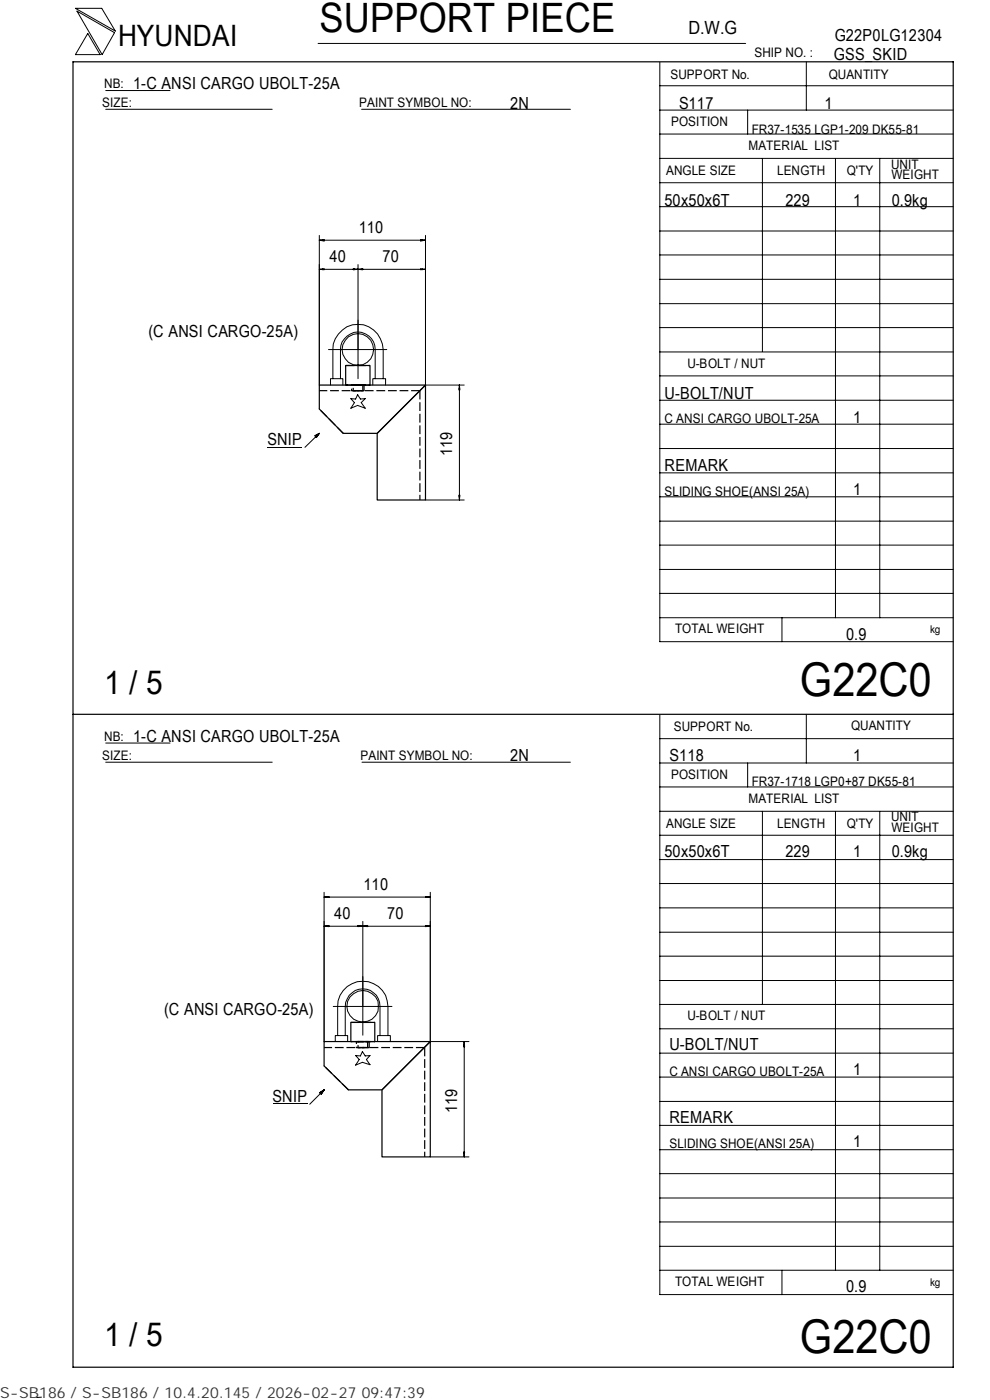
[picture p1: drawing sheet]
<svg xmlns="http://www.w3.org/2000/svg" width="210mm" height="297mm" viewBox="0 0 210 297" stroke-linecap="round" stroke-linejoin="round" font-family="sans-serif">
<g fill="none" stroke="#000" stroke-width=".21">
<path d="M16 1.8h5.6l2.9 4.8zM16.3 2.4l8 4.5-2.6 4.7zM18.6 7.1l2.6 4.5h-5.2zM22.4 19.2h13.7M67.5 9.2h90.6M139.9 18.2h62.3M139.9 13.2v122.9h62.3M171 13.1v10.3M22.4 23.2h35.3M76.7 23.2h44.3M139.9 38.8h62.3M139.9 33.6h62.3"/>
<path d="M139.9 28.4h62.3M139.9 23.4h62.3M158.6 23.4v5M161.7 33.6v41M177.2 33.7v97.4M186.6 33.7v97.4M67.7 49.9v31.8M67.7 51l1-.1v.2zM67.7 51h22.5M67.7 57.1h1v.1zM68.4 57.1v.1M68.4 50.9v.1"/>
<path d="M74.9 57.1l2.1 .1v-.1l-2.1 .1zM75.2 57.1v.1M75.9 56.1v24.2M76.6 57.1v.1M89.2 57.1h1l-1 .1zM89.2 50.9l1 .1-1 .1zM89.6 50.9v.1M89.6 57.1v.1M90.2 49.9v31.8h8.3M90.2 57.1h-22.5M139.9 59.3h62.3M139.9 54.1h62.3"/>
<path d="M139.9 49h62.3M139.9 43.8h62.3M69.7 74.2h12.3M139.9 79.7h62.3M139.9 74.7h62.3M139.9 69.5h62.3M139.9 64.4h62.3M56.7 94.9h7.4M66.8 92.4l.9-.5-.6 .9zM67.7 91.9l-3 3M70.1 81.7v-1.4h2.6v1.4M70.6 80.3v-6.1a5.3 5.3 0 0 1 5.3-5.4 5.3 5.3 0 0 1 5.4 5.4v6.1"/>
<path d="M72.2 80.3v-6.1a3.7 3.7 0 0 1 3.7-3.8 3.7 3.7 0 0 1 3.7 3.8v6.1M74.4 84.6l1 .1 .5-1 .5 1 1.1-.1-.9 .8 .9 1.2-1.6-.6-1.5 .6 .8-1.2zM79.1 81.7v-1.4h2.7v1.4M97.4 82.4h.1M97.4 81.7l.1 1h-.1zM97.4 81.7v24.4M139.9 95.2h62.3M139.9 90h62.3M139.9 84.9h62.3M90.2 106.1h8.3M97.4 105.1h.1l-.1 1zM97.4 105.4h.1"/>
<path d="M139.9 105.4h62.3M139.9 100.3h62.3M139.9 115.6h62.3M139.9 110.6h62.3M139.9 131.1h62.3M139.9 125.9h62.3M139.9 120.8h62.3M165.9 131.1v5M22.4 157.6h13.7M139.9 151.7v122.9h62.3M139.9 156.7h62.3M171 151.5v10.4"/>
<path d="M22.4 161.7h35.3M76.8 161.7h44.2M139.9 177.2h62.3M139.9 172.1h62.3M139.9 167h62.3M139.9 161.9h62.3M158.6 161.9v5.1M161.7 172.1v41M177.2 172.2v97.3M186.6 172.2v97.3M68.7 189.3v31.7M68.7 190.3l1.1-.1v.2z"/>
<path d="M68.7 190.3h22.6M68.7 196.5l1.1-.2v.3zM69.4 196.4v.2M69.4 190.2v.2M75.9 196.3l1.1 .2-1.1 .1zM76.3 196.4v.2M77 196.5l1-.2v.3zM77 195.5v24.1M77.6 196.4v.2M90.2 190.2l1.1 .1-1.1 .1zM90.2 196.3l1.1 .2-1.1 .1zM90.6 190.2v.2"/>
<path d="M90.6 196.4v.2M91.3 189.3v31.7h8.2M91.3 196.5h-22.6M139.9 182.4h62.3M139.9 197.8h62.3M139.9 192.6h62.3M139.9 187.4h62.3M70.7 213.5h12.4M71.6 219.7v-6.2a5.3 5.3 0 0 1 5.4-5.3 5.3 5.3 0 0 1 5.3 5.3v6.2M73.2 219.7v-6.2a3.7 3.7 0 0 1 3.7-3.7 3.7 3.7 0 0 1 3.7 3.7v6.2M139.9 218.3h62.3M139.9 213.1h62.3"/>
<path d="M139.9 208h62.3M139.9 202.9h62.3M57.8 234.2h7.4M67.8 231.8l.9-.6-.6 .9zM68.7 231.2l-3 3.1M71.1 221v-1.3h2.6v1.3M75.4 223.9l1 .1 .5-.9 .6 .9 1-.1-.8 .9 .8 1.1-1.6-.5-1.5 .6 .8-1.2zM80.1 221v-1.3h2.7v1.3M98.4 221.7h.1M98.5 221v1.1h-.1zM98.5 221v24.4M139.9 238.7h62.3"/>
<path d="M139.9 233.7h62.3M139.9 228.5h62.3M139.9 223.4h62.3M91.3 245.4h8.2M98.4 244.4h.1v1zM98.4 244.7h.1M139.9 259.2h62.3M139.9 254.2h62.3M139.9 249h62.3M139.9 243.9h62.3M139.9 269.5h62.3M139.9 264.4h62.3"/>
<path d="M165.9 269.5v5.1M8.8 296.4l-1 .1"/>
<circle cx="75.9" cy="74.2" r="3.4"/>
<circle cx="76.9" cy="213.5" r="3.3"/>
</g>
<path d="M15.5 13.1h186.7v277h-186.7zM67.7 81.7h22.5l-10.2 10.2h-7.2l-5.1-5.1zM73.3 81.7v-4.2h5.2v4.2M80 91.9l10.2-10.2v24.4h-10.2zM15.5 151.5h186.7M68.7 221h22.6l-10.3 10.2h-7.1l-5.2-5.1zM74.4 221v-4.1h5.1v4.1M81 231.2l10.3-10.2v24.4h-10.3z" fill="none" stroke="#000" stroke-width=".25"/>
<path d="M74.9 81.7h2.1M77 82.9h-2.1M75.9 221h2.1M78 222.2h-2.1" fill="none" stroke="#000" stroke-width=".25" stroke-dasharray="1.1 .3" stroke-linecap="butt"/>
<g fill="none" stroke="#000" stroke-width=".25" stroke-dasharray="1.9 .6" stroke-linecap="butt">
<path d="M73.3 77.5h5.2M72.8 91.9l-5.1-5.1M73.3 81.7h5.2h-5.2M76.4 81.7h.6v1.2h-2.1v-1.2h1.5M77.1 81.7l.1 1.2h-2.6v-1.2h2.5M89.1 82.9h-21.4M89.1 82.9v23.2M74.4 216.9h5.1M73.9 231.2l-5.2-5.1M74.4 221h5.1h-5.1M77.5 221h.5v1.2h-2.1v-1.2h1.6M78.1 221h.2v1.2h-2.7v-1.2h2.5"/>
<path d="M90.1 222.2h-21.4M90.1 222.2v23.2"/>
</g>
<path d="M74.6 81.7h2.6M77.2 82.9h-2.6" fill="none" stroke="#000" stroke-width=".25" stroke-dasharray="1.4 .4" stroke-linecap="butt"/>
<path d="M75.6 221h2.7M78.3 222.2h-2.7" fill="none" stroke="#000" stroke-width=".25" stroke-dasharray="1.5 .5" stroke-linecap="butt"/>
<path d="M66.8 92h.9v.8h-.9zM67.8 231.3h.9v.9h-.9z" fill="#000"/>
<g font-size="9.9">
<text x="169.7" y="147.6">G22C0</text>
<text x="169.7" y="286.9">G22C0</text>
</g>
<text font-size="8.6" x="67.7" y="6.9">SUPPORT PIECE</text>
<g font-size="7">
<text x="22.1" y="147.2">1 / 5</text>
<text x="22.1" y="285.6">1 / 5</text>
</g>
<text font-size="6.3" x="25.1" y="9.8">HYUNDAI</text>
<text font-size="3.9" x="146" y="7.3">D.W.G</text>
<g font-size="3.5">
<text x="177" y="8.7">G22P0LG12304</text>
<text x="176.9" y="12.8">GSS_SKID</text>
<text x="28.3" y="19">1-C ANSI CARGO UBOLT-25A</text>
<text x="108.2" y="23.1">2N</text>
<text x="144" y="23.1">S117</text>
<text x="174.8" y="23.1">1</text>
<text x="141" y="43.6">50x50x6T</text>
<text x="166.6" y="43.6">229</text>
<text x="180.9" y="43.6">1</text>
<text x="189.1" y="43.6">0.9kg</text>
<text x="76.1" y="49.5">110</text>
<text x="69.8" y="55.6">40</text>
<text x="81.1" y="55.6">70</text>
<text x="31.5" y="71.5">(C ANSI CARGO-25A)</text>
<text x="141" y="84.6">U-BOLT/NUT</text>
<text x="180.9" y="89.7">1</text>
<text x="56.7" y="94.5">SNIP</text>
<text x="95.9" y="96.8" transform="rotate(-90 95.9 96.8)">119</text>
<text x="141" y="99.9">REMARK</text>
<text x="180.9" y="105.1">1</text>
<text x="179.5" y="135.8">0.9</text>
<text x="28.3" y="157.3">1-C ANSI CARGO UBOLT-25A</text>
<text x="108.2" y="161.4">2N</text>
<text x="142" y="161.4">S118</text>
<text x="180.9" y="161.4">1</text>
<text x="141" y="181.9">50x50x6T</text>
<text x="166.6" y="181.9">229</text>
<text x="180.9" y="181.9">1</text>
<text x="189.1" y="181.9">0.9kg</text>
<text x="77.1" y="188.8">110</text>
<text x="70.9" y="195">40</text>
<text x="82.1" y="195">70</text>
<text x="34.8" y="215.3">(C ANSI CARGO-25A)</text>
<text x="142" y="222.8">U-BOLT/NUT</text>
<text x="57.8" y="233.8">SNIP</text>
<text x="180.9" y="228">1</text>
<text x="96.9" y="236.1" transform="rotate(-90 96.9 236.1)">119</text>
<text x="142" y="238.3">REMARK</text>
<text x="180.9" y="243.3">1</text>
<text x="179.5" y="274.1">0.9</text>
</g>
<text font-size="3.2" fill="#323232" x="0" y="296.6">S-SB186 / S-SB186 / 10.4.20.145 / 2026-02-27 09:47:39</text>
<g font-size="2.8">
<text x="142.2" y="16.8">SUPPORT No.</text>
<text x="160" y="12.2">SHIP NO. :</text>
<text x="175.8" y="16.7">QUANTITY</text>
<text x="21.7" y="22.8">SIZE:</text>
<text x="22.1" y="18.7">NB:</text>
<text x="76.2" y="22.8">PAINT SYMBOL NO:</text>
<text x="142.3" y="26.8">POSITION</text>
<text x="159.4" y="28.4">FR37-1535 LGP1-209 DK55-81</text>
<text x="158.8" y="31.7">MATERIAL LIST</text>
<text x="189" y="35.8">UNIT</text>
<text x="141.3" y="37.2">ANGLE SIZE</text>
<text x="164.8" y="37.1">LENGTH</text>
<text x="179.6" y="37.1">Q'TY</text>
<text x="189.1" y="38">WEIGHT</text>
<text x="145.8" y="78">U-BOLT / NUT</text>
<text x="141" y="89.8">C ANSI CARGO UBOLT-25A</text>
<text x="141" y="105.2">SLIDING SHOE(ANSI 25A)</text>
<text x="143.2" y="134.4">TOTAL WEIGHT</text>
<text x="142.9" y="155">SUPPORT No.</text>
<text x="180.5" y="154.9">QUANTITY</text>
<text x="21.7" y="161.3">SIZE:</text>
<text x="22.1" y="157.1">NB:</text>
<text x="76.5" y="161.2">PAINT SYMBOL NO:</text>
<text x="142.3" y="165.3">POSITION</text>
<text x="159.4" y="166.7">FR37-1718 LGP0+87 DK55-81</text>
<text x="158.8" y="170.3">MATERIAL LIST</text>
<text x="141.3" y="175.7">ANGLE SIZE</text>
<text x="164.8" y="175.6">LENGTH</text>
<text x="179.6" y="175.6">Q'TY</text>
<text x="189" y="174.2">UNIT</text>
<text x="189.1" y="176.5">WEIGHT</text>
<text x="145.8" y="216.5">U-BOLT / NUT</text>
<text x="142" y="228.2">C ANSI CARGO UBOLT-25A</text>
<text x="142" y="243.5">SLIDING SHOE(ANSI 25A)</text>
<text x="143.2" y="272.9">TOTAL WEIGHT</text>
</g>
<g font-size="2.3">
<text x="197.3" y="134.3">kg</text>
<text x="197.3" y="272.8">kg</text>
</g>
</svg>
